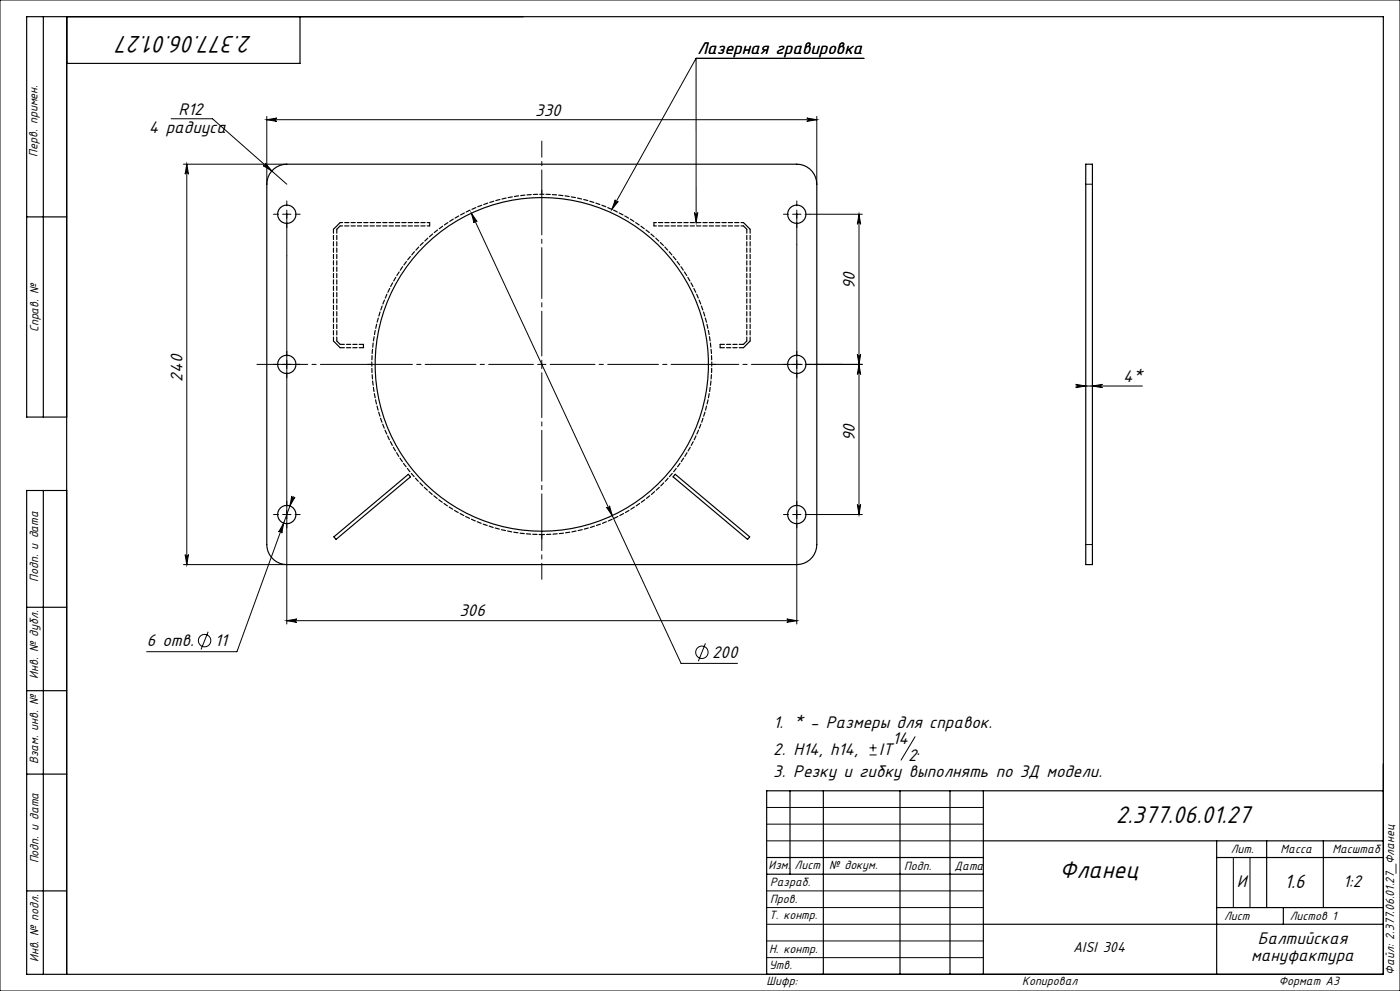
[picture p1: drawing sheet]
<svg xmlns="http://www.w3.org/2000/svg" width="420mm" height="297mm" viewBox="0 0 420 297" stroke-linecap="round" stroke-linejoin="round" font-family="sans-serif">
<g fill="none" stroke="#000" stroke-width=".3">
<path d="M0 0h420v297h-420zM208.8 17.5h50.4M208.8 17.5v49.2M208.8 17.5l-25.2 45.2M51.3 35.6h12.4l22.3 19.6M80 35.9l3-.5a.5 .5 0 0 0-.4 .5 .5 .5 0 0 0 .4 .5zM80 34.9v20.3M80 35.9h165M242 35.4l3 .5-3 .5a.5 .5 0 0 0 .5-.5 .5 .5 0 0 0-.5-.5zM245 34.9v20.3M55 49.2h31M56 49.2l.5 3a.5 .5 0 0 0-.5-.5 .5 .5 0 0 0-.5 .5z"/>
<path d="M56 49.2v120M79.6 48.9l1.9 2.3-2.5-1.6a.5 .5 0 0 0 .6 0 .5 .5 0 0 0 0-.7zM184.6 59.9a.5 .5 0 0 0 .2 .6 .5 .5 0 0 0 .7-.1l-1.9 2.3zM325.7 55.2h2M84.8 64.2h2.5M86 63v124M141.4 63.9l1.7 2.5a.5 .5 0 0 0-.6-.2 .5 .5 0 0 0-.3 .6zM141.4 63.9l62.9 134.9h17M208.3 63.7a.5 .5 0 0 0 .5 .5 .5 .5 0 0 0 .5-.5l-.5 3zM237.8 64.2h2.5M239 63v124M243 64.2h15.7"/>
<path d="M257.7 64.2v90M257.7 64.2l.5 3a.5 .5 0 0 0-.5-.5 .5 .5 0 0 0-.5 .5zM84.8 109.2h2.5M161.3 109.2h2.5M162.5 108v2.5M237.8 109.2h2.5M243 109.2h15.7M257.2 106.2a.5 .5 0 0 0 .5 .5 .5 .5 0 0 0 .5-.5l-.5 3zM257.7 109.2l.5 3a.5 .5 0 0 0-.5-.5 .5 .5 0 0 0-.5 .5zM322.7 115.2l3 .5-3 .5a.5 .5 0 0 0 .5-.5 .5 .5 0 0 0-.5-.5zM322.7 115.7h20M327.7 115.7l3-.5a.5 .5 0 0 0-.4 .5 .5 .5 0 0 0 .4 .5z"/>
<path d="M84.8 154.2h2.5M85.1 156.8l-.6 3a.5 .5 0 0 0-.3-.6 .5 .5 0 0 0-.6 .2zM87.5 148.6a.5 .5 0 0 0 .3 .6 .5 .5 0 0 0 .7-.2l-1.5 2.6zM88 148.8l-16.9 46.5h-27.1M181.9 152a.5 .5 0 0 0 .7 .2 .5 .5 0 0 0 .3-.6l.8 2.9zM237.8 154.2h2.5M243 154.2h15.7M257.2 151.2a.5 .5 0 0 0 .5 .5 .5 .5 0 0 0 .5-.5l-.5 3zM55 169.2h31M55.5 166.2a.5 .5 0 0 0 .5 .5 .5 .5 0 0 0 .5-.5l-.5 3zM325.7 163.2h2M62.4 189.3l-2.1 5.4"/>
<path d="M86 186h153M86 186l3-.5a.5 .5 0 0 0-.4 .5 .5 .5 0 0 0 .4 .5zM211.6 192.8l-2.1 5.4M236 185.5l3 .5-3 .5a.5 .5 0 0 0 .5-.5 .5 .5 0 0 0-.5-.5zM260.9 226.3h2.1M260.9 224.1h2.1M261.9 223.1v2.1M274.5 220.8l-4.2 7M230 242h65M230 247h65M230 252h65M370 257v15"/>
<path d="M375 257v15M230 277h65M230 272h65M230 267h65M230 287h65M230 282h65"/>
<circle cx="61.4" cy="192" r="1.86"/>
<circle cx="210.6" cy="195.5" r="1.86"/>
</g>
<path d="M160 109.2h-49.7M162.5 111.7v49.8M162.5 106.7v-49.7M165 109.2h49.8" fill="none" stroke="#000" stroke-width=".3" stroke-dasharray="15.2 1.3 1.3 1.3" stroke-dashoffset="1.8"/>
<g fill="none" stroke="#000" stroke-width=".3" stroke-dasharray="15.2 1.3 1.3 1.3">
<path d="M83.5 64.2h-1.5M86 66.7v1.5M86 61.7v-1.5M88.5 64.2h1.5M236.5 64.2h-1.5M239 66.7v1.5M239 61.7v-1.5M241.5 64.2h1.5M83.5 109.2h-1.5M86 111.7v1.5M86 106.7v-1.5M88.5 109.2h1.5"/>
<path d="M236.5 109.2h-1.5M239 111.7v1.5M239 106.7v-1.5M241.5 109.2h1.5M83.5 154.2h-1.5M86 156.7v1.5M86 151.7v-1.5M88.5 154.2h1.5M236.5 154.2h-1.5M239 156.7v1.5M239 151.7v-1.5M241.5 154.2h1.5"/>
</g>
<path d="M162.5 58.2v-15.9" fill="none" stroke="#000" stroke-width=".3" stroke-dasharray="15.2 1.3 1.3 1.3" stroke-dashoffset="8"/>
<path d="M162.5 160.2v13.4" fill="none" stroke="#000" stroke-width=".3" stroke-dasharray="15.2 1.3 1.3 1.3" stroke-dashoffset="10.4"/>
<path d="M111.5 109.2h-34.6" fill="none" stroke="#000" stroke-width=".3" stroke-dasharray="15.2 1.3 1.3 1.3" stroke-dashoffset="-.2"/>
<path d="M213.5 109.2h39.1" fill="none" stroke="#000" stroke-width=".3" stroke-dasharray="15.2 1.3 1.3 1.3" stroke-dashoffset="7.2"/>
<g fill="none" stroke="#000" stroke-width=".35">
<path d="M13 5v120M20 5v287M90 5v14h-70M81.4 51.4a6 6 0 0 1 4.6-2.2h153a6 6 0 0 1 6 6v108a6 6 0 0 1-6 6h-153a6 6 0 0 1-6-6v-108a6 6 0 0 1 1.4-3.8zM325.7 49.2h2v120h-2zM8 65h12M102 67.7l-1 1M102 66.7l-2 2M128.9 66.7v1M196.2 66.7v1M223 66.7l2 2M223 67.7l1 1"/>
<path d="M100 102.2l2 2M101 102.2l1 1M109 103.2v1M216 103.2v1M224 102.2l-1 1M225 102.2l-2 2M20 125h-12v-120h407v287h-407v-145h12M13 147v145M202.6 142.1l22.3 18.8-.6 .8-22.4-18.8zM100.2 160.9l22.3-18.8 .6 .8-22.3 18.8zM8 182h12M8 207h12"/>
<path d="M8 232h12M237 237v25M247 237v55M270 237v55M285 237v55M295 237v55M415 237h-185v55M230 257h65M295 252h120M365 252v40M365 257h50M380 252v20"/>
<path d="M397 252v20M8 267h12M230 262h65M295 277h120M365 272h50M385 272v5"/>
<circle cx="86" cy="64.2" r="2.75"/>
<circle cx="239" cy="64.2" r="2.75"/>
<circle cx="86" cy="109.2" r="2.75"/>
<circle cx="162.5" cy="109.2" r="50"/>
<circle cx="239" cy="109.2" r="2.75"/>
<circle cx="86" cy="154.2" r="2.75"/>
<circle cx="239" cy="154.2" r="2.75"/>
</g>
<g fill="#000">
<path d="M80 35.9l3-.5a.5 .5 0 0 0-.4 .5 .5 .5 0 0 0 .4 .5zM242 35.4l3 .5-3 .5a.5 .5 0 0 0 .5-.5 .5 .5 0 0 0-.5-.5z"/>
<path d="M56 49.2l.5 3a.5 .5 0 0 0-.5-.5 .5 .5 0 0 0-.5 .5zM55.5 166.2a.5 .5 0 0 0 .5 .5 .5 .5 0 0 0 .5-.5l-.5 3z"/>
<path d="M79.6 48.9a.5 .5 0 0 1 0 .7 .5 .5 0 0 1-.6 0l2.5 1.6zM87.5 148.6l-.5 3 1.5-2.6a.5 .5 0 0 1-.7 .2 .5 .5 0 0 1-.3-.6zM85.1 156.8l-1.5 2.6a.5 .5 0 0 1 .6-.2 .5 .5 0 0 1 .3 .6zM141.4 63.9l.8 2.9a.5 .5 0 0 1 .3-.6 .5 .5 0 0 1 .6 .2zM181.9 152l1.8 2.5-.8-2.9a.5 .5 0 0 1-.3 .6 .5 .5 0 0 1-.7-.2z"/>
<path d="M208.3 63.7a.5 .5 0 0 0 .5 .5 .5 .5 0 0 0 .5-.5l-.5 3zM184.6 59.9a.5 .5 0 0 0 .2 .6 .5 .5 0 0 0 .7-.1l-1.9 2.3z"/>
<path d="M257.7 64.2l.5 3a.5 .5 0 0 0-.5-.5 .5 .5 0 0 0-.5 .5zM257.2 106.2a.5 .5 0 0 0 .5 .5 .5 .5 0 0 0 .5-.5l-.5 3z"/>
<path d="M327.7 115.7l3-.5a.5 .5 0 0 0-.4 .5 .5 .5 0 0 0 .4 .5zM322.7 115.2l3 .5-3 .5a.5 .5 0 0 0 .5-.5 .5 .5 0 0 0-.5-.5z"/>
<path d="M257.2 151.2a.5 .5 0 0 0 .5 .5 .5 .5 0 0 0 .5-.5l-.5 3zM257.7 109.2l.5 3a.5 .5 0 0 0-.5-.5 .5 .5 0 0 0-.5 .5z"/>
<path d="M236 185.5l3 .5-3 .5a.5 .5 0 0 0 .5-.5 .5 .5 0 0 0-.5-.5zM86 186l3-.5a.5 .5 0 0 0-.4 .5 .5 .5 0 0 0 .4 .5z"/>
</g>
<path d="M102 67.7h26.9M128.9 66.7h-26.9M196.2 67.7h26.8M223 66.7h-26.8M162.5 160.2a51 51 0 0 0 44.7-75.6 51 51 0 0 0-87.8-2.6 51 51 0 0 0 40.1 78.1l3 .1" fill="none" stroke="#000" stroke-width=".35" stroke-dasharray="1.3 .6" stroke-dashoffset=".5"/>
<path d="M102 104.2h7M109 103.2h-7M216 104.2h7M223 103.2h-7" fill="none" stroke="#000" stroke-width=".35" stroke-dasharray="1.3 .6"/>
<path d="M100 68.7v33.5M224 68.7v33.5M101 102.2v-33.5M225 102.2v-33.5" fill="none" stroke="#000" stroke-width=".35" stroke-dasharray="1.3 .6" stroke-dashoffset=".1"/>
<g font-size="8">
<text x="75.6" y="10.7" transform="rotate(-180 75.6 10.7)">2.377.06.01.27</text>
<text x="334.8" y="246.6">2.377.06.01.27</text>
<text x="317.8" y="263.1">Фланец</text>
</g>
<text font-size="6.4" x="385.3" y="266">1.6</text>
<g font-size="5.6">
<text x="209.3" y="16.2">Лазерная гравировка</text>
<text x="53.5" y="34.3">R12</text>
<text x="160.6" y="34.6">330</text>
<text x="44.7" y="39.9">4 радиуса</text>
<text x="256.4" y="86.7" transform="rotate(-90 256.4 86.7)">90</text>
<text x="54.8" y="114.4" transform="rotate(-90 54.8 114.4)">240</text>
<text x="336.9" y="114.4">4*</text>
<text x="256.4" y="132.3" transform="rotate(-90 256.4 132.3)">90</text>
<text x="137.8" y="184.8">306</text>
<text x="44" y="193.7">6 отв.</text>
<text x="64.5" y="193.7">11</text>
<text x="213.6" y="197.2">200</text>
<text x="232" y="218.1">1. * - Размеры для справок.</text>
<text x="232" y="226.2">2. Н14, h14,</text>
<text x="263.7" y="226.2">IT</text>
<text x="267.7" y="223">14</text>
<text x="272.4" y="227.9">2</text>
<text x="275" y="226.2">.</text>
<text x="232" y="232.8">3. Резку и гибку выполнять по 3Д модели.</text>
<text x="371.1" y="265.7">И</text>
<text x="403" y="265.8">1:2</text>
<text x="375.3" y="287.9">мануфактура</text>
<text x="377.3" y="283">Балтийская</text>
</g>
<text font-size="4.8" x="321.9" y="285.4">AISI 304</text>
<g font-size="4">
<text x="11.3" y="46.9" transform="rotate(-90 11.3 46.9)">Перв. примен.</text>
<text x="11.5" y="99.6" transform="rotate(-90 11.5 99.6)">Справ. №</text>
<text x="11.4" y="174.4" transform="rotate(-90 11.4 174.4)">Подп. и дата</text>
<text x="11.5" y="203.4" transform="rotate(-90 11.5 203.4)">Инв. № дубл.</text>
<text x="11.5" y="229" transform="rotate(-90 11.5 229)">Взам. инв. №</text>
<text x="369.2" y="255.6">Лит.</text>
<text x="384.2" y="255.6">Масса</text>
<text x="399.7" y="255.6">Масштаб</text>
<text x="11.5" y="258.8" transform="rotate(-90 11.5 258.8)">Подп. и дата</text>
<text x="230.6" y="260.5">Изм.</text>
<text x="238.4" y="260.5">Лист</text>
<text x="248.7" y="260.5">№ докум.</text>
<text x="271.3" y="260.6">Подп.</text>
<text x="286.4" y="260.6">Дата</text>
<text x="231" y="265.6">Разраб.</text>
<text x="230.7" y="275.4">Т. контр.</text>
<text x="231" y="270.8">Пров.</text>
<text x="367.2" y="275.6">Лист</text>
<text x="386.9" y="275.6">Листов 1</text>
<text x="230.7" y="285.6">Н. контр.</text>
<text x="11.5" y="288.4" transform="rotate(-90 11.5 288.4)">Инв. № подл.</text>
<text x="230.7" y="290.4">Утв.</text>
<text x="418.3" y="292.1" transform="rotate(-90 418.3 292.1)">Файл: 2.377.06.01.27_Фланец</text>
<text x="230" y="295.3">Шифр:</text>
<text x="306.7" y="295.3">Копировал</text>
<text x="383.6" y="295.1">Формат A3</text>
</g>
</svg>
